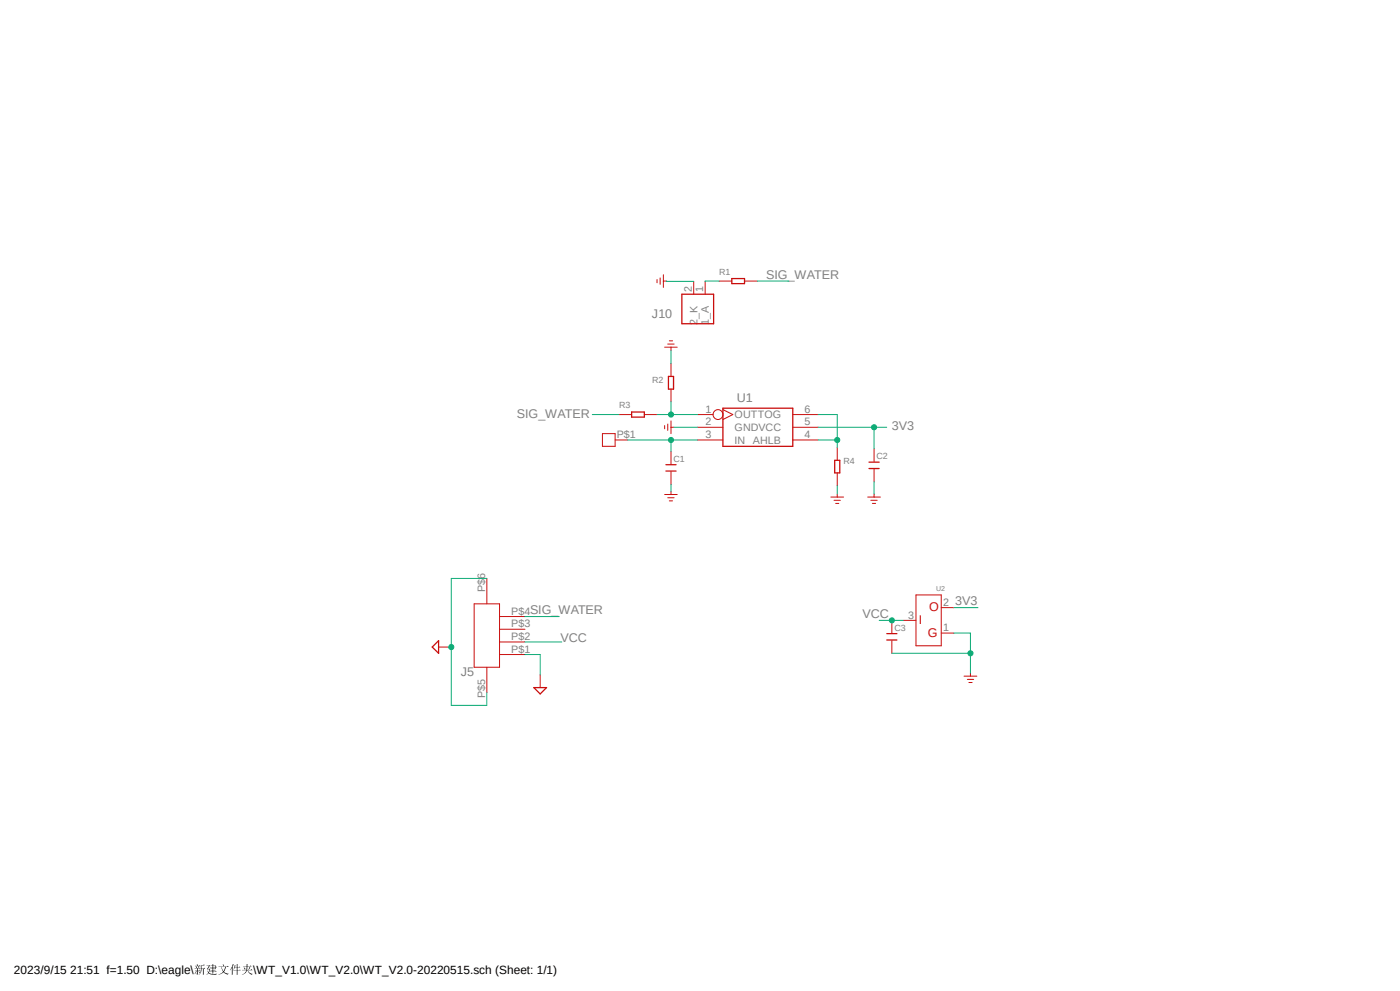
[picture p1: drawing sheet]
<svg xmlns="http://www.w3.org/2000/svg" width="420mm" height="297mm" viewBox="0 0 420 297" stroke-linecap="round" stroke-linejoin="round" font-family="sans-serif">
<path d="M60.2 289.2l.3 .1 .7-.2 .2 .2-.9 .1v.8h.6l.2-.2 .3 .3h-.5v1.8l-.2 .1v-1.9h-.4a1.65 1.65 0 0 1-.9 1.8 3 3 0 0 0 .6-2.9zM58.7 289.6l.4 .2-.1 .4zM59.5 291.1l.4 .3v.3zM58.8 291l.3 .2-.7 .8zM58.5 289.5h.7l-.1-.5 .3 .2-.1 .3 .5-.2 .3 .3h-.5l.2 .1-.4 .5 .5-.2 .3 .3h-.8v.5l.5-.2 .2 .3h-.7v.9l-.3 .3-.3-.3h.4v-.9l-.7-.1h.7v-.5l-.9-.1h1.1l.2-.6zM61.9 289.4l.9-.1 .2 .2-.6 .9 .5-.1 .2 .1a.77 .77 0 0 0-.4 .9 .77 .77 0 0 0 .7 .6l1.7-.1a2.59 2.59 0 0 1-2.5-.1l-.7 .4 .6-.6-.4-.7 .4 .6 .3-.9-.7-.1 .6-.9zM63.1 289.4h.7v-.5l.3 .2-.1 .3 .6-.1 .2 .2-.2 .4 .3-.2 .2 .2h-.5l.1 .5-.2 .1-.5-.1v.3l.5-.1 .2 .2h-.7v.4l.8-.2 .2 .3h-1v.5h-.2v-.5l-.9-.1h.9v-.4l-.7-.1h.7v-.3l-.7-.1h.7v-.4h-.9h.9v-.4zM64 289.5v.4h.5v-.4zM64 289.9v.4h.5v-.4zM66.8 289a.36 .36 0 0 1 .4 .2 .36 .36 0 0 1-.1 .4zM65.5 289.7h2.6l.2-.2 .3 .3h-.8l-.6 1.5 1.4 .6-.3 .2-1.2-.7-1.7 .8 1.5-.9-.5-1.5zM66.5 289.8l.6 1.3 .5-1.3zM70.4 289.3l.3 .1-.2 .5h.5v-1l.4 .2-.2 .8 .6-.2 .3 .2h-.9v.8l.8-.1 .2 .2h-1v1.3l-.2 .1v-1.4l-1-.1h1v-.8h-.6l-.4 .7zM69.8 288.9l.3 .2-.4 .7 .2 .1-.1 2.2-.2 .1v-2.1l-.6 .7zM72.9 289.6h1.1v-.7l.3 .2-.1 .5h.8l.2-.3 .3 .3h-1.3l-.1 1.1h.4l.3-.8 .3 .1-.5 .7 .8-.2 .3 .3h-1.4l.6 .7 .9 .5-.3 .1-.6-.3-.8-1a1.86 1.86 0 0 1-1.5 1.4l.9-.7 .4-.7-1.3-.1h1.3l.1-1.1zM73.1 289.9h.1a.44 .44 0 0 1 .3 .3 .44 .44 0 0 1 0 .4z" fill="#000"/>
<path d="M125.9 77.9l168.4 136.3M294.3 77.9l-168.4 136.3" fill="none" stroke="#fff" stroke-width=".3"/>
<g fill="none" stroke="#c90d0c" stroke-width=".38">
<path d="M204.6 88.2h9.5v8.8h-9.5zM219.5 83.5h3.9v1.5h-3.9zM200.5 112.8h1.6v3.8h-1.6zM189.5 123.5h3.8v1.5h-3.8zM199.8 139.3h3M216.9 122.3h20.9v11.5h-20.9zM250.4 138h1.5v3.7h-1.5zM260.7 138.5h3M199.8 141.2h3M260.7 140.4h3M131.6 192v3.8l-1.9-1.9zM266 191.8h3.1"/>
<path d="M266 189.9h3.1M160.1 206.1h3.9l-1.9 1.9z"/>
</g>
<g fill="none" stroke="#c90d0c" stroke-width=".3">
<path d="M197.1 83.8v1M198 83.3v1.9M199 84.2h.9M199 82.3v3.8M208.1 84.3v3.8M211.5 84.3v3.8M215.7 84.2h3.8M223.4 84.2h3.8M199.4 104.1h3.8M200.3 103.1h1.9M200.8 102.2h1M201.3 104.1v.9"/>
<path d="M201.3 109v3.8M201.3 116.6v3.8M180.7 130h3.8v3.8h-3.8zM184.5 131.9h3.8M185.7 124.2h3.8M193.3 124.2h3.8M199.4 127.6v.9M200.3 127.1v1.9M201.3 128.1h.9M201.3 126.2v3.8M201.3 135.3v3.8M209.3 124.2h4.6"/>
<path d="M209.3 128.1h7.6M209.3 131.9h7.6M216.9 122.8l2.9 1.4-2.9 1.5M237.8 124.2h7.6M237.8 128.1h7.6M237.8 131.9h7.6M251.2 134.2v3.8M262.2 134.5v3.8M199.4 148.2h3.8M200.3 149.2h1.9M200.8 150.1h1M201.3 141.4v3.8"/>
<path d="M201.3 147.3v.9M249.3 149h3.8M250.2 149.9h1.9M250.7 150.9h.9M251.2 141.7v3.8M251.2 148v1M260.3 149h3.8M261.2 149.9h1.9M261.7 150.9h1M262.2 140.6v3.8M262.2 148v1M146 173.4v7.6"/>
<path d="M274.8 178.3h7.6v15.2h-7.6zM131.6 193.9h3.8M142.2 181h7.7v19h-7.7zM146 200v7.6M149.9 196.2h7.6M149.9 192.4h7.6M149.9 188.6h7.6M149.9 184.8h7.6M267.5 185.9v3.8M267.5 192v3.8M271 185.9h3.8M282.4 189.7h3.8"/>
<path d="M282.4 182.1h3.8M162.1 202.3v3.8M289.2 202.6h3.8M290.2 203.6h1.9M290.7 204.6h.9M291.1 201.7v.9"/>
<circle cx="215.4" cy="124.3" r="1.48"/>
</g>
<path d="M201.3 105v4M202.2 128.1h7.1M201.3 145.2v2.1M251.2 145.5v2.5M262.2 144.4v3.6M267.5 195.8h23.6M286.2 189.7h4.9v12" fill="none" stroke="#0dab76" stroke-width=".3"/>
<circle cx="291.1" cy="195.8" r=".76" fill="#0dab76"/>
<g fill="none" stroke="#0dab76" stroke-width=".3">
<path d="M199.9 84.2l8.2 .1M135.4 173.4v38h10.6"/>
<circle cx="291.1" cy="195.8" r=".76"/>
</g>
<circle cx="135.4" cy="193.9" r=".76" fill="#0dab76"/>
<g fill="none" stroke="#0dab76" stroke-width=".3">
<path d="M135.4 173.4h10.6M157.5 196.2h4.6v6.1M263.7 185.9h7.3M146 207.6v3.8"/>
<circle cx="135.4" cy="193.9" r=".76"/>
</g>
<circle cx="267.5" cy="185.9" r=".76" fill="#0dab76"/>
<g fill="none" stroke="#0dab76" stroke-width=".3">
<path d="M227.2 84.2h9.5M177.7 124.2h8M245.4 124.2h5.8v10M245.4 131.9h5.8M157.5 192.4h11M157.5 184.8h10.3"/>
<circle cx="267.5" cy="185.9" r=".76"/>
</g>
<circle cx="251.2" cy="131.9" r=".76" fill="#0dab76"/>
<g fill="none" stroke="#0dab76" stroke-width=".3">
<path d="M188.3 131.9h21M201.3 131.9v3.4"/>
<circle cx="251.2" cy="131.9" r=".76"/>
</g>
<circle cx="201.3" cy="131.9" r=".76" fill="#0dab76"/>
<g fill="none" stroke="#0dab76" stroke-width=".3">
<path d="M197.1 124.2h12.2M201.3 120.4v3.8"/>
<circle cx="201.3" cy="131.9" r=".76"/>
</g>
<circle cx="201.3" cy="124.2" r=".76" fill="#0dab76"/>
<g fill="none" stroke="#0dab76" stroke-width=".3">
<path d="M245.4 128.1h20.6M262.2 128.1v6.4"/>
<circle cx="201.3" cy="124.2" r=".76"/>
</g>
<circle cx="262.2" cy="128.1" r=".76" fill="#0dab76"/>
<g fill="none" stroke="#0dab76" stroke-width=".3">
<path d="M215.7 84.2l-4.2 .1M286.2 182.1h7.2"/>
<circle cx="262.2" cy="128.1" r=".76"/>
</g>
<g font-size="3.8" fill="#808080">
<text x="229.8" y="83.5">SIG_WATER</text>
<text x="195.6" y="95.2">J10</text>
<text x="155" y="125.4">SIG_WATER</text>
<text x="221.1" y="120.4">U1</text>
<text x="267.5" y="128.8">3V3</text>
<text x="159" y="184">SIG_WATER</text>
<text x="258.8" y="185.2">VCC</text>
<text x="286.6" y="181.4">3V3</text>
<text x="168.1" y="192.4">VCC</text>
<text x="138.3" y="202.6">J5</text>
</g>
<g font-size="3.8" fill="#c90d0c">
<text x="278.7" y="183.3">O</text>
<text x="275.6" y="187.1">I</text>
<text x="278.3" y="190.9">G</text>
</g>
<g font-size="3.6">
<text x="4.2" y="291.8">2023/9/15 21:51 f=1.50 D:\eagle\</text>
<text x="75.9" y="291.8">\WT_V1.0\WT_V2.0\WT_V2.0-20220515.sch (Sheet: 1/1)</text>
</g>
<g font-size="3.2" fill="#808080">
<text x="207.6" y="87.6" transform="rotate(-90 207.6 87.6)">2</text>
<text x="211" y="87.6" transform="rotate(-90 211 87.6)">1</text>
<text x="209.3" y="97.4" transform="rotate(-90 209.3 97.4)">2_K</text>
<text x="212.7" y="97.4" transform="rotate(-90 212.7 97.4)">1_A</text>
<text x="211.6" y="123.7">1</text>
<text x="220.4" y="125.4">OUTTOG</text>
<text x="241.3" y="123.7">6</text>
<text x="185" y="131.3">P$1</text>
<text x="211.6" y="127.5">2</text>
<text x="211.6" y="131.3">3</text>
<text x="220.4" y="129.2">GNDVCC</text>
<text x="241.3" y="127.5">5</text>
<text x="241.3" y="131.3">4</text>
<text x="220.4" y="133">IN</text>
<text x="225.9" y="133">AHLB</text>
<text x="145.5" y="177.5" transform="rotate(-90 145.5 177.5)">P$6</text>
<text x="153.4" y="184.2">P$4</text>
<text x="272.5" y="185.4">3</text>
<text x="282.9" y="181.6">2</text>
<text x="153.4" y="191.9">P$2</text>
<text x="153.4" y="188">P$3</text>
<text x="282.9" y="189.2">1</text>
<text x="153.4" y="195.7">P$1</text>
<text x="145.5" y="209.2" transform="rotate(-90 145.5 209.2)">P$5</text>
</g>
<g font-size="2.7" fill="#808080">
<text x="215.8" y="82.4">R1</text>
<text x="195.6" y="114.7">R2</text>
<text x="185.7" y="122.3">R3</text>
<text x="263" y="137.6">C2</text>
<text x="202.1" y="138.3">C1</text>
<text x="253.1" y="139.1">R4</text>
<text x="268.3" y="189">C3</text>
</g>
<text font-size="2.1" fill="#808080" x="280.8" y="177.2">U2</text>
</svg>
